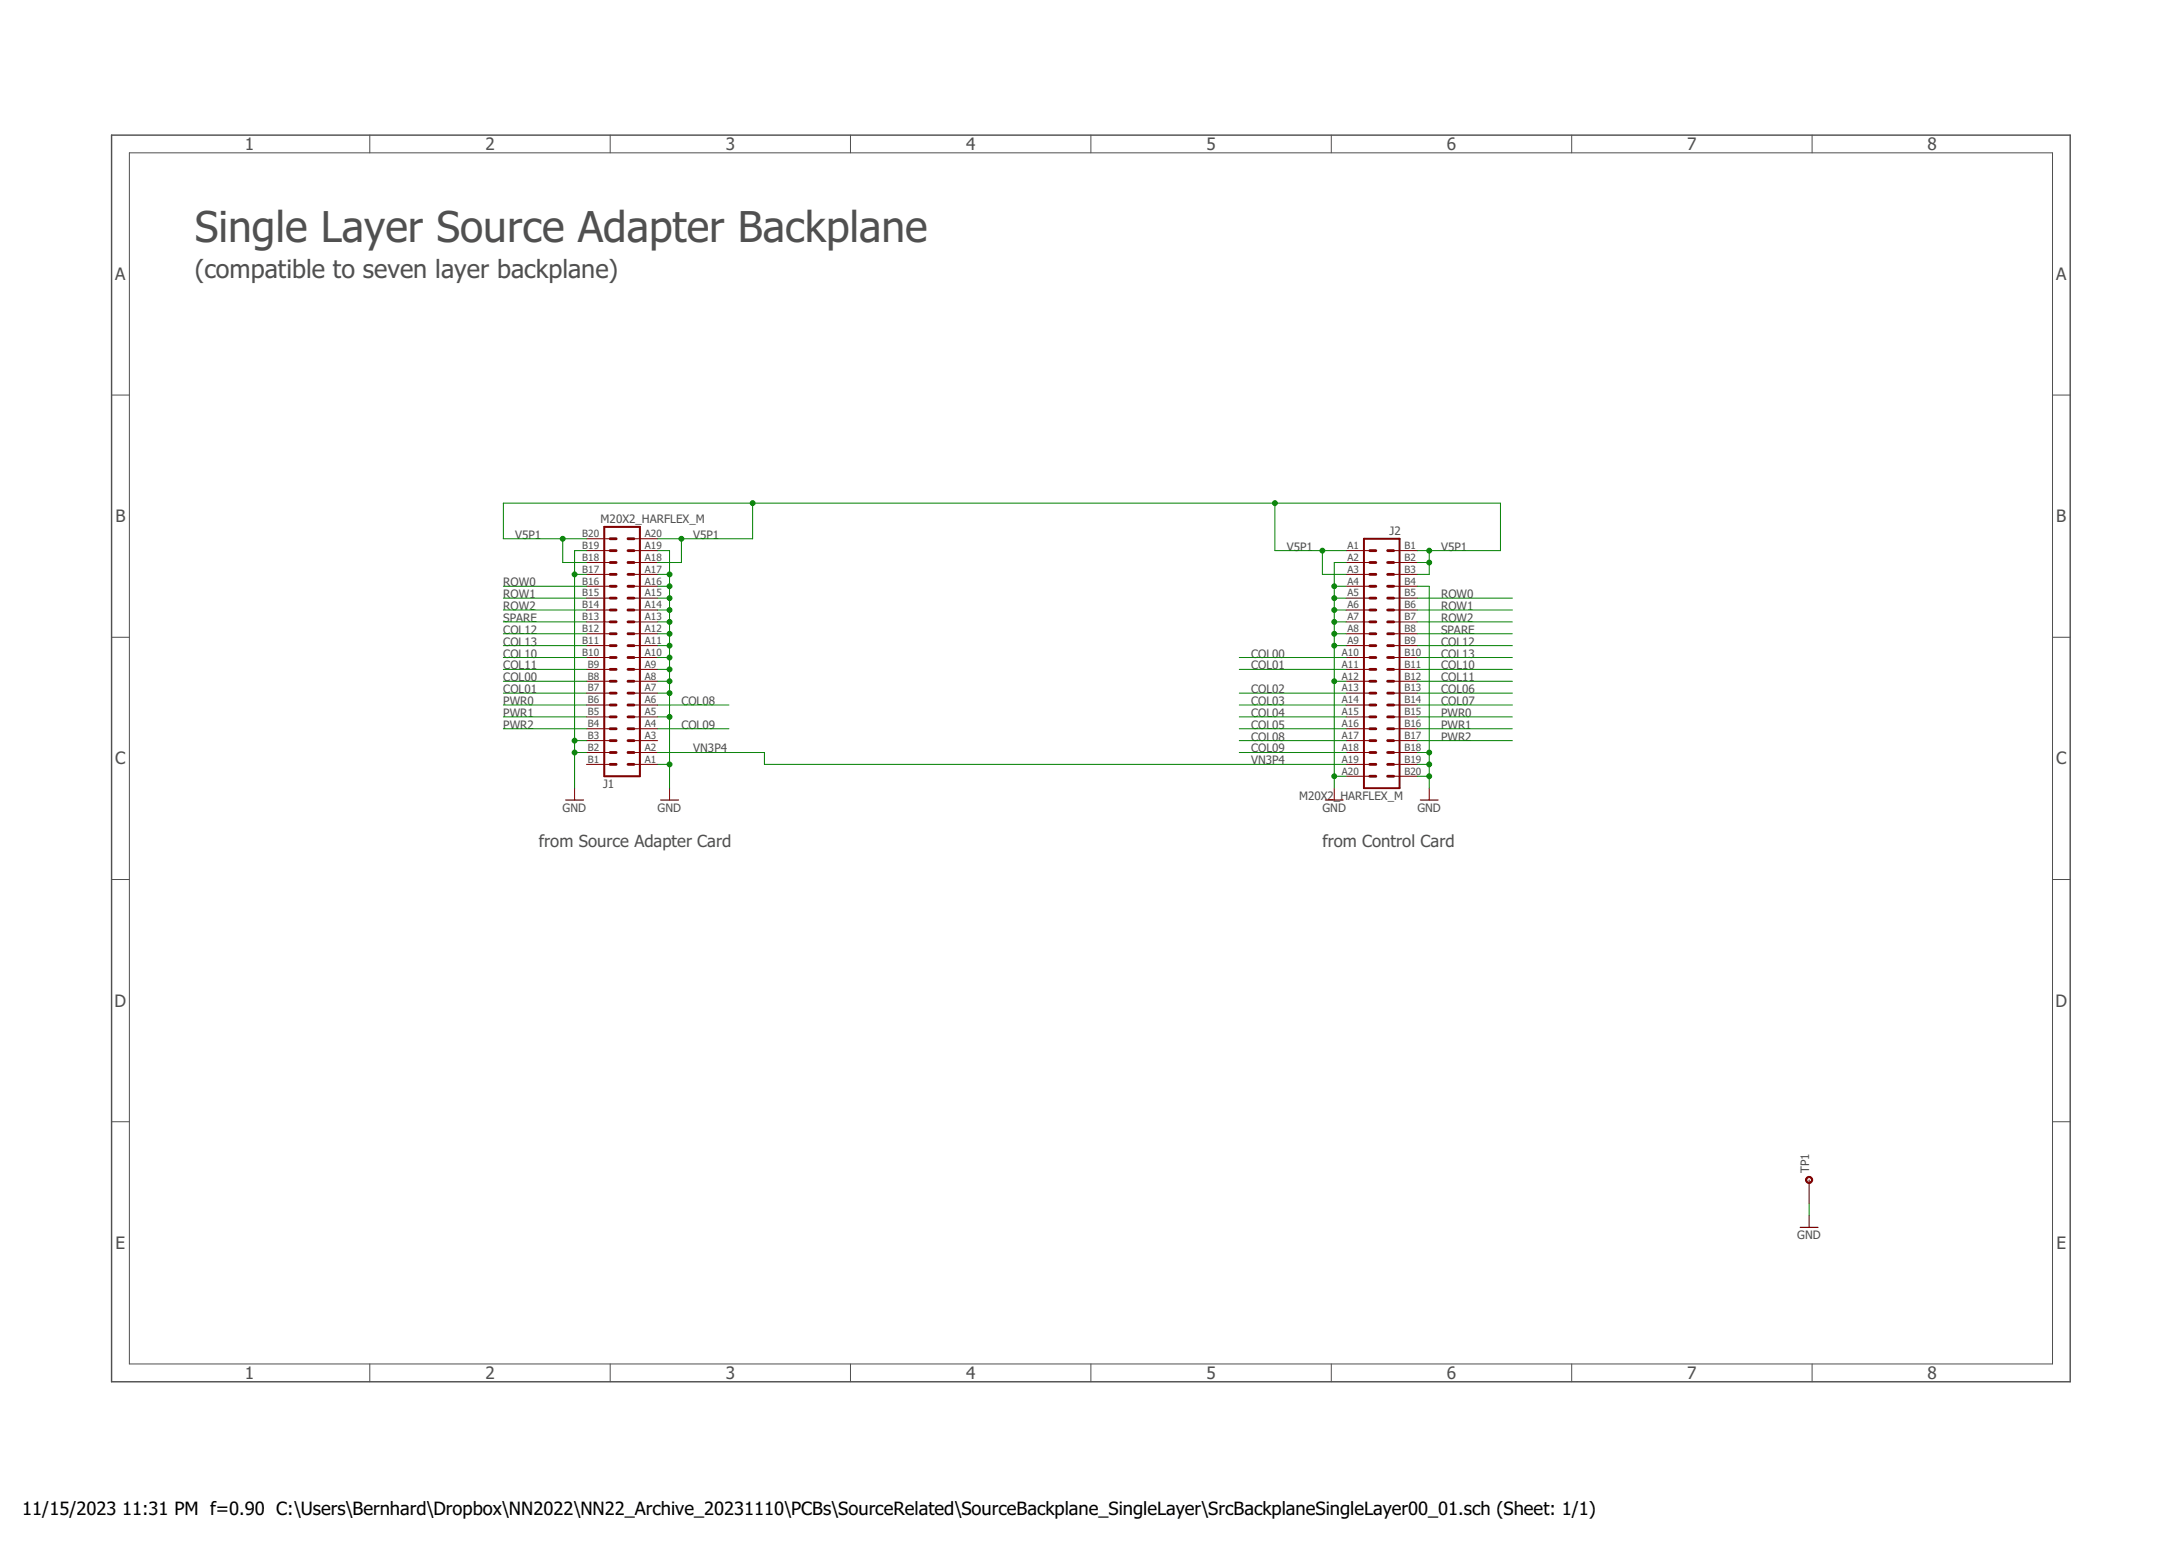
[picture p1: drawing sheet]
<?xml version="1.0" encoding="utf-8"?>
<!DOCTYPE eagle SYSTEM "eagle.dtd">
<eagle version="7.7.0">
<drawing>
<settings>
<setting alwaysvectorfont="no"/>
<setting verticaltext="up"/>
</settings>
<grid distance="0.1" unitdist="inch" unit="inch" style="lines" multiple="1" display="no" altdistance="0.01" altunitdist="inch" altunit="inch"/>
<schematic xreflabel="%F%N/%S.%C%R" xrefpart="/%S.%C%R">
<libraries>
<library name="MyLib">
<symbols>
<symbol name="GND">
<wire x1="-1.905" y1="0" x2="1.905" y2="0" width="0.254" layer="94"/>
<text x="-2.54" y="-2.54" size="1.778" layer="96">&gt;VALUE</text>
<pin name="GND" x="0" y="2.54" visible="off" length="short" direction="sup" rot="R270"/>
</symbol>
<symbol name="M20X2">
<wire x1="-1.27" y1="-5.08" x2="-2.54" y2="-5.08" width="0.6096" layer="94"/>
<wire x1="-1.27" y1="-2.54" x2="-2.54" y2="-2.54" width="0.6096" layer="94"/>
<wire x1="-1.27" y1="0" x2="-2.54" y2="0" width="0.6096" layer="94"/>
<wire x1="-3.81" y1="2.54" x2="-3.81" y2="-50.8" width="0.4064" layer="94"/>
<wire x1="-1.27" y1="-7.62" x2="-2.54" y2="-7.62" width="0.6096" layer="94"/>
<wire x1="3.81" y1="-50.8" x2="3.81" y2="2.54" width="0.4064" layer="94"/>
<wire x1="-3.81" y1="2.54" x2="3.81" y2="2.54" width="0.4064" layer="94"/>
<wire x1="1.27" y1="-7.62" x2="2.54" y2="-7.62" width="0.6096" layer="94"/>
<wire x1="1.27" y1="-5.08" x2="2.54" y2="-5.08" width="0.6096" layer="94"/>
<wire x1="1.27" y1="-2.54" x2="2.54" y2="-2.54" width="0.6096" layer="94"/>
<wire x1="1.27" y1="0" x2="2.54" y2="0" width="0.6096" layer="94"/>
<text x="-4.572" y="-53.34" size="1.778" layer="96">&gt;VALUE</text>
<text x="-4.064" y="3.302" size="1.778" layer="95">&gt;NAME</text>
<pin name="1" x="-7.62" y="0" visible="pad" length="middle" direction="pas" swaplevel="1"/>
<pin name="2" x="7.62" y="0" visible="pad" length="middle" direction="pas" swaplevel="1" rot="R180"/>
<pin name="3" x="-7.62" y="-2.54" visible="pad" length="middle" direction="pas" swaplevel="1"/>
<pin name="4" x="7.62" y="-2.54" visible="pad" length="middle" direction="pas" swaplevel="1" rot="R180"/>
<pin name="5" x="-7.62" y="-5.08" visible="pad" length="middle" direction="pas" swaplevel="1"/>
<pin name="6" x="7.62" y="-5.08" visible="pad" length="middle" direction="pas" swaplevel="1" rot="R180"/>
<pin name="7" x="-7.62" y="-7.62" visible="pad" length="middle" direction="pas" swaplevel="1"/>
<pin name="8" x="7.62" y="-7.62" visible="pad" length="middle" direction="pas" swaplevel="1" rot="R180"/>
<pin name="9" x="-7.62" y="-10.16" visible="pad" length="middle" direction="pas" swaplevel="1"/>
<wire x1="-1.27" y1="-10.16" x2="-2.54" y2="-10.16" width="0.6096" layer="94"/>
<wire x1="1.27" y1="-10.16" x2="2.54" y2="-10.16" width="0.6096" layer="94"/>
<pin name="10" x="7.62" y="-10.16" visible="pad" length="middle" direction="pas" swaplevel="1" rot="R180"/>
<pin name="11" x="-7.62" y="-12.7" visible="pad" length="middle" direction="pas" swaplevel="1"/>
<pin name="12" x="7.62" y="-12.7" visible="pad" length="middle" direction="pas" swaplevel="1" rot="R180"/>
<pin name="13" x="-7.62" y="-15.24" visible="pad" length="middle" direction="pas" swaplevel="1"/>
<pin name="14" x="7.62" y="-15.24" visible="pad" length="middle" direction="pas" swaplevel="1" rot="R180"/>
<wire x1="-1.27" y1="-12.7" x2="-2.54" y2="-12.7" width="0.6096" layer="94"/>
<wire x1="-1.27" y1="-15.24" x2="-2.54" y2="-15.24" width="0.6096" layer="94"/>
<wire x1="1.27" y1="-12.7" x2="2.54" y2="-12.7" width="0.6096" layer="94"/>
<wire x1="1.27" y1="-15.24" x2="2.54" y2="-15.24" width="0.6096" layer="94"/>
<pin name="15" x="-7.62" y="-17.78" visible="pad" length="middle" direction="pas" swaplevel="1"/>
<wire x1="-1.27" y1="-17.78" x2="-2.54" y2="-17.78" width="0.6096" layer="94"/>
<wire x1="1.27" y1="-17.78" x2="2.54" y2="-17.78" width="0.6096" layer="94"/>
<pin name="16" x="7.62" y="-17.78" visible="pad" length="middle" direction="pas" swaplevel="1" rot="R180"/>
<pin name="17" x="-7.62" y="-20.32" visible="pad" length="middle" direction="pas" swaplevel="1"/>
<pin name="19" x="-7.62" y="-22.86" visible="pad" length="middle" direction="pas" swaplevel="1"/>
<pin name="18" x="7.62" y="-20.32" visible="pad" length="middle" direction="pas" swaplevel="1" rot="R180"/>
<pin name="20" x="7.62" y="-22.86" visible="pad" length="middle" direction="pas" swaplevel="1" rot="R180"/>
<wire x1="-1.27" y1="-20.32" x2="-2.54" y2="-20.32" width="0.6096" layer="94"/>
<wire x1="-1.27" y1="-22.86" x2="-2.54" y2="-22.86" width="0.6096" layer="94"/>
<wire x1="1.27" y1="-20.32" x2="2.54" y2="-20.32" width="0.6096" layer="94"/>
<wire x1="1.27" y1="-22.86" x2="2.54" y2="-22.86" width="0.6096" layer="94"/>
<wire x1="-1.27" y1="-30.48" x2="-2.54" y2="-30.48" width="0.6096" layer="94"/>
<wire x1="-1.27" y1="-27.94" x2="-2.54" y2="-27.94" width="0.6096" layer="94"/>
<wire x1="-1.27" y1="-25.4" x2="-2.54" y2="-25.4" width="0.6096" layer="94"/>
<wire x1="-1.27" y1="-33.02" x2="-2.54" y2="-33.02" width="0.6096" layer="94"/>
<wire x1="1.27" y1="-33.02" x2="2.54" y2="-33.02" width="0.6096" layer="94"/>
<wire x1="1.27" y1="-30.48" x2="2.54" y2="-30.48" width="0.6096" layer="94"/>
<wire x1="1.27" y1="-27.94" x2="2.54" y2="-27.94" width="0.6096" layer="94"/>
<wire x1="1.27" y1="-25.4" x2="2.54" y2="-25.4" width="0.6096" layer="94"/>
<pin name="21" x="-7.62" y="-25.4" visible="pad" length="middle" direction="pas" swaplevel="1"/>
<pin name="22" x="7.62" y="-25.4" visible="pad" length="middle" direction="pas" swaplevel="1" rot="R180"/>
<pin name="23" x="-7.62" y="-27.94" visible="pad" length="middle" direction="pas" swaplevel="1"/>
<pin name="24" x="7.62" y="-27.94" visible="pad" length="middle" direction="pas" swaplevel="1" rot="R180"/>
<pin name="25" x="-7.62" y="-30.48" visible="pad" length="middle" direction="pas" swaplevel="1"/>
<pin name="26" x="7.62" y="-30.48" visible="pad" length="middle" direction="pas" swaplevel="1" rot="R180"/>
<pin name="27" x="-7.62" y="-33.02" visible="pad" length="middle" direction="pas" swaplevel="1"/>
<pin name="28" x="7.62" y="-33.02" visible="pad" length="middle" direction="pas" swaplevel="1" rot="R180"/>
<pin name="29" x="-7.62" y="-35.56" visible="pad" length="middle" direction="pas" swaplevel="1"/>
<wire x1="-1.27" y1="-35.56" x2="-2.54" y2="-35.56" width="0.6096" layer="94"/>
<wire x1="1.27" y1="-35.56" x2="2.54" y2="-35.56" width="0.6096" layer="94"/>
<pin name="30" x="7.62" y="-35.56" visible="pad" length="middle" direction="pas" swaplevel="1" rot="R180"/>
<pin name="31" x="-7.62" y="-38.1" visible="pad" length="middle" direction="pas" swaplevel="1"/>
<pin name="32" x="7.62" y="-38.1" visible="pad" length="middle" direction="pas" swaplevel="1" rot="R180"/>
<pin name="33" x="-7.62" y="-40.64" visible="pad" length="middle" direction="pas" swaplevel="1"/>
<pin name="34" x="7.62" y="-40.64" visible="pad" length="middle" direction="pas" swaplevel="1" rot="R180"/>
<wire x1="-1.27" y1="-38.1" x2="-2.54" y2="-38.1" width="0.6096" layer="94"/>
<wire x1="-1.27" y1="-40.64" x2="-2.54" y2="-40.64" width="0.6096" layer="94"/>
<wire x1="1.27" y1="-38.1" x2="2.54" y2="-38.1" width="0.6096" layer="94"/>
<wire x1="1.27" y1="-40.64" x2="2.54" y2="-40.64" width="0.6096" layer="94"/>
<pin name="35" x="-7.62" y="-43.18" visible="pad" length="middle" direction="pas" swaplevel="1"/>
<wire x1="-1.27" y1="-43.18" x2="-2.54" y2="-43.18" width="0.6096" layer="94"/>
<wire x1="1.27" y1="-43.18" x2="2.54" y2="-43.18" width="0.6096" layer="94"/>
<pin name="36" x="7.62" y="-43.18" visible="pad" length="middle" direction="pas" swaplevel="1" rot="R180"/>
<pin name="37" x="-7.62" y="-45.72" visible="pad" length="middle" direction="pas" swaplevel="1"/>
<pin name="39" x="-7.62" y="-48.26" visible="pad" length="middle" direction="pas" swaplevel="1"/>
<pin name="38" x="7.62" y="-45.72" visible="pad" length="middle" direction="pas" swaplevel="1" rot="R180"/>
<pin name="40" x="7.62" y="-48.26" visible="pad" length="middle" direction="pas" swaplevel="1" rot="R180"/>
<wire x1="-1.27" y1="-45.72" x2="-2.54" y2="-45.72" width="0.6096" layer="94"/>
<wire x1="-1.27" y1="-48.26" x2="-2.54" y2="-48.26" width="0.6096" layer="94"/>
<wire x1="1.27" y1="-45.72" x2="2.54" y2="-45.72" width="0.6096" layer="94"/>
<wire x1="1.27" y1="-48.26" x2="2.54" y2="-48.26" width="0.6096" layer="94"/>
<wire x1="3.81" y1="-50.8" x2="-3.81" y2="-50.8" width="0.4064" layer="94"/>
</symbol>
<symbol name="TESTPOINT">
<circle x="0" y="0" radius="0.635" width="0.254" layer="94"/>
<text x="1.524" y="0" size="1.778" layer="95">&gt;NAME</text>
<pin name="P$1" x="-5.08" y="0" visible="off" length="middle"/>
</symbol>
</symbols>
<devicesets>
<deviceset name="GND" prefix="GND">
<gates>
<gate name="1" symbol="GND" x="0" y="0"/>
</gates>
<devices>
<device name="">
<technologies>
<technology name=""/>
</technologies>
</device>
</devices>
</deviceset>
<deviceset name="M20X2" prefix="J">
<gates>
<gate name="G$1" symbol="M20X2" x="0" y="0"/>
</gates>
<devices>
<device name="" package="M20X2-SHROUDED">
<connects>
<connect gate="G$1" pin="1" pad="1"/>
<connect gate="G$1" pin="10" pad="10"/>
<connect gate="G$1" pin="11" pad="11"/>
<connect gate="G$1" pin="12" pad="12"/>
<connect gate="G$1" pin="13" pad="13"/>
<connect gate="G$1" pin="14" pad="14"/>
<connect gate="G$1" pin="15" pad="15"/>
<connect gate="G$1" pin="16" pad="16"/>
<connect gate="G$1" pin="17" pad="17"/>
<connect gate="G$1" pin="18" pad="18"/>
<connect gate="G$1" pin="19" pad="19"/>
<connect gate="G$1" pin="2" pad="2"/>
<connect gate="G$1" pin="20" pad="20"/>
<connect gate="G$1" pin="21" pad="21"/>
<connect gate="G$1" pin="22" pad="22"/>
<connect gate="G$1" pin="23" pad="23"/>
<connect gate="G$1" pin="24" pad="24"/>
<connect gate="G$1" pin="25" pad="25"/>
<connect gate="G$1" pin="26" pad="26"/>
<connect gate="G$1" pin="27" pad="27"/>
<connect gate="G$1" pin="28" pad="28"/>
<connect gate="G$1" pin="29" pad="29"/>
<connect gate="G$1" pin="3" pad="3"/>
<connect gate="G$1" pin="30" pad="30"/>
<connect gate="G$1" pin="31" pad="31"/>
<connect gate="G$1" pin="32" pad="32"/>
<connect gate="G$1" pin="33" pad="33"/>
<connect gate="G$1" pin="34" pad="34"/>
<connect gate="G$1" pin="35" pad="35"/>
<connect gate="G$1" pin="36" pad="36"/>
<connect gate="G$1" pin="37" pad="37"/>
<connect gate="G$1" pin="38" pad="38"/>
<connect gate="G$1" pin="39" pad="39"/>
<connect gate="G$1" pin="4" pad="4"/>
<connect gate="G$1" pin="40" pad="40"/>
<connect gate="G$1" pin="5" pad="5"/>
<connect gate="G$1" pin="6" pad="6"/>
<connect gate="G$1" pin="7" pad="7"/>
<connect gate="G$1" pin="8" pad="8"/>
<connect gate="G$1" pin="9" pad="9"/>
</connects>
<technologies>
<technology name=""/>
</technologies>
</device>
<device name="_HARFLEX_M" package="M20X2_HARFLEX_M">
<connects>
<connect gate="G$1" pin="1" pad="B1"/>
<connect gate="G$1" pin="10" pad="A5"/>
<connect gate="G$1" pin="11" pad="B6"/>
<connect gate="G$1" pin="12" pad="A6"/>
<connect gate="G$1" pin="13" pad="B7"/>
<connect gate="G$1" pin="14" pad="A7"/>
<connect gate="G$1" pin="15" pad="B8"/>
<connect gate="G$1" pin="16" pad="A8"/>
<connect gate="G$1" pin="17" pad="B9"/>
<connect gate="G$1" pin="18" pad="A9"/>
<connect gate="G$1" pin="19" pad="B10"/>
<connect gate="G$1" pin="2" pad="A1"/>
<connect gate="G$1" pin="20" pad="A10"/>
<connect gate="G$1" pin="21" pad="B11"/>
<connect gate="G$1" pin="22" pad="A11"/>
<connect gate="G$1" pin="23" pad="B12"/>
<connect gate="G$1" pin="24" pad="A12"/>
<connect gate="G$1" pin="25" pad="B13"/>
<connect gate="G$1" pin="26" pad="A13"/>
<connect gate="G$1" pin="27" pad="B14"/>
<connect gate="G$1" pin="28" pad="A14"/>
<connect gate="G$1" pin="29" pad="B15"/>
<connect gate="G$1" pin="3" pad="B2"/>
<connect gate="G$1" pin="30" pad="A15"/>
<connect gate="G$1" pin="31" pad="B16"/>
<connect gate="G$1" pin="32" pad="A16"/>
<connect gate="G$1" pin="33" pad="B17"/>
<connect gate="G$1" pin="34" pad="A17"/>
<connect gate="G$1" pin="35" pad="B18"/>
<connect gate="G$1" pin="36" pad="A18"/>
<connect gate="G$1" pin="37" pad="B19"/>
<connect gate="G$1" pin="38" pad="A19"/>
<connect gate="G$1" pin="39" pad="B20"/>
<connect gate="G$1" pin="4" pad="A2"/>
<connect gate="G$1" pin="40" pad="A20"/>
<connect gate="G$1" pin="5" pad="B3"/>
<connect gate="G$1" pin="6" pad="A3"/>
<connect gate="G$1" pin="7" pad="B4"/>
<connect gate="G$1" pin="8" pad="A4"/>
<connect gate="G$1" pin="9" pad="B5"/>
</connects>
<technologies>
<technology name=""/>
</technologies>
</device>
<device name="_0.050_SMD" package="M20X2_0.050_SMD">
<connects>
<connect gate="G$1" pin="1" pad="1"/>
<connect gate="G$1" pin="10" pad="10"/>
<connect gate="G$1" pin="11" pad="11"/>
<connect gate="G$1" pin="12" pad="12"/>
<connect gate="G$1" pin="13" pad="13"/>
<connect gate="G$1" pin="14" pad="14"/>
<connect gate="G$1" pin="15" pad="15"/>
<connect gate="G$1" pin="16" pad="16"/>
<connect gate="G$1" pin="17" pad="17"/>
<connect gate="G$1" pin="18" pad="18"/>
<connect gate="G$1" pin="19" pad="19"/>
<connect gate="G$1" pin="2" pad="2"/>
<connect gate="G$1" pin="20" pad="20"/>
<connect gate="G$1" pin="21" pad="21"/>
<connect gate="G$1" pin="22" pad="22"/>
<connect gate="G$1" pin="23" pad="23"/>
<connect gate="G$1" pin="24" pad="24"/>
<connect gate="G$1" pin="25" pad="25"/>
<connect gate="G$1" pin="26" pad="26"/>
<connect gate="G$1" pin="27" pad="27"/>
<connect gate="G$1" pin="28" pad="28"/>
<connect gate="G$1" pin="29" pad="29"/>
<connect gate="G$1" pin="3" pad="3"/>
<connect gate="G$1" pin="30" pad="30"/>
<connect gate="G$1" pin="31" pad="31"/>
<connect gate="G$1" pin="32" pad="32"/>
<connect gate="G$1" pin="33" pad="33"/>
<connect gate="G$1" pin="34" pad="34"/>
<connect gate="G$1" pin="35" pad="35"/>
<connect gate="G$1" pin="36" pad="36"/>
<connect gate="G$1" pin="37" pad="37"/>
<connect gate="G$1" pin="38" pad="38"/>
<connect gate="G$1" pin="39" pad="39"/>
<connect gate="G$1" pin="4" pad="4"/>
<connect gate="G$1" pin="40" pad="40"/>
<connect gate="G$1" pin="5" pad="5"/>
<connect gate="G$1" pin="6" pad="6"/>
<connect gate="G$1" pin="7" pad="7"/>
<connect gate="G$1" pin="8" pad="8"/>
<connect gate="G$1" pin="9" pad="9"/>
</connects>
<technologies>
<technology name=""/>
</technologies>
</device>
</devices>
</deviceset>
<deviceset name="TESTPOINT" prefix="TP">
<gates>
<gate name="G$1" symbol="TESTPOINT" x="0" y="0"/>
</gates>
<devices>
<device name="1X01" package="1X01">
<connects>
<connect gate="G$1" pin="P$1" pad="1"/>
</connects>
<technologies>
<technology name=""/>
</technologies>
</device>
<device name="PAD" package="TESTPAD">
<connects>
<connect gate="G$1" pin="P$1" pad="P$1"/>
</connects>
<technologies>
<technology name=""/>
</technologies>
</device>
<device name="TUR" package="TURRET">
<connects>
<connect gate="G$1" pin="P$1" pad="P$1"/>
</connects>
<technologies>
<technology name=""/>
</technologies>
</device>
<device name="PADSMALL" package="TESTPAD_SMALL">
<connects>
<connect gate="G$1" pin="P$1" pad="P$1"/>
</connects>
<technologies>
<technology name=""/>
</technologies>
</device>
<device name="_PADLONG" package="TESTPAD_LONG">
<connects>
<connect gate="G$1" pin="P$1" pad="P$1"/>
</connects>
<technologies>
<technology name=""/>
</technologies>
</device>
<device name="_PADMEDIUM" package="TESTPAD_MEDIUM">
<connects>
<connect gate="G$1" pin="P$1" pad="P$1"/>
</connects>
<technologies>
<technology name=""/>
</technologies>
</device>
<device name="_QC" package="QUICK_6.35">
<connects>
<connect gate="G$1" pin="P$1" pad="P$1 P$2"/>
</connects>
<technologies>
<technology name=""/>
</technologies>
</device>
<device name="_SCKT" package="SOCKET_MILLMAX">
<connects>
<connect gate="G$1" pin="P$1" pad="P$1"/>
</connects>
<technologies>
<technology name=""/>
</technologies>
</device>
<device name="_ROUND" package="TESTPAD_ROUND">
<connects>
<connect gate="G$1" pin="P$1" pad="P$1"/>
</connects>
<technologies>
<technology name=""/>
</technologies>
</device>
</devices>
</deviceset>
</devicesets>
</library>
</libraries>
<attributes>
</attributes>
<variantdefs>
</variantdefs>
<classes>
<class number="0" name="default" width="0" drill="0">
</class>
</classes>
<parts>
<part name="TP1" library="MyLib" deviceset="TESTPOINT" device="_ROUND" value="TESTPOINT_ROUND"/>
<part name="GND9" library="MyLib" deviceset="GND" device=""/>
<part name="GND7" library="MyLib" deviceset="GND" device=""/>
<part name="GND8" library="MyLib" deviceset="GND" device=""/>
<part name="J2" library="MyLib" deviceset="M20X2" device="_HARFLEX_M"/>
<part name="GND1" library="MyLib" deviceset="GND" device=""/>
<part name="GND2" library="MyLib" deviceset="GND" device=""/>
<part name="J1" library="MyLib" deviceset="M20X2" device="_HARFLEX_M"/>
</parts>
<sheets>
<sheet>
<plain>
<frame x1="0" y1="0" x2="419.1" y2="266.7" columns="8" rows="5" layer="97"/>
<text x="17.78" y="243.84" size="6.4516" layer="97">Single Layer Source Adapter Backplane</text>
<text x="91.44" y="114.3" size="2.54" layer="97">from Source Adapter Card</text>
<text x="259.08" y="114.3" size="2.54" layer="97">from Control Card</text>
<text x="17.78" y="236.22" size="3.81" layer="97">(compatible to seven layer backplane)</text>
</plain>
<instances>
<instance part="TP1" gate="G$1" x="363.22" y="43.18" rot="R90"/>
<instance part="GND9" gate="1" x="363.22" y="33.02"/>
<instance part="GND7" gate="1" x="261.62" y="124.46"/>
<instance part="GND8" gate="1" x="281.94" y="124.46"/>
<instance part="J2" gate="G$1" x="271.78" y="177.8" rot="MR0"/>
<instance part="GND1" gate="1" x="99.06" y="124.46"/>
<instance part="GND2" gate="1" x="119.38" y="124.46"/>
<instance part="J1" gate="G$1" x="109.22" y="132.08" rot="MR180"/>
</instances>
<busses>
</busses>
<nets>
<net name="GND" class="0">
<segment>
<pinref part="TP1" gate="G$1" pin="P$1"/>
<pinref part="GND9" gate="1" pin="GND"/>
<wire x1="363.22" y1="38.1" x2="363.22" y2="35.56" width="0.1524" layer="91"/>
</segment>
<segment>
<pinref part="GND7" gate="1" pin="GND"/>
<wire x1="261.62" y1="129.54" x2="261.62" y2="127" width="0.1524" layer="91"/>
<wire x1="264.16" y1="129.54" x2="261.62" y2="129.54" width="0.1524" layer="91"/>
<junction x="261.62" y="129.54"/>
<wire x1="264.16" y1="175.26" x2="261.62" y2="175.26" width="0.1524" layer="91"/>
<wire x1="261.62" y1="175.26" x2="261.62" y2="170.18" width="0.1524" layer="91"/>
<wire x1="261.62" y1="170.18" x2="261.62" y2="167.64" width="0.1524" layer="91"/>
<wire x1="261.62" y1="167.64" x2="261.62" y2="165.1" width="0.1524" layer="91"/>
<wire x1="261.62" y1="165.1" x2="261.62" y2="162.56" width="0.1524" layer="91"/>
<wire x1="261.62" y1="162.56" x2="261.62" y2="160.02" width="0.1524" layer="91"/>
<wire x1="261.62" y1="160.02" x2="261.62" y2="157.48" width="0.1524" layer="91"/>
<wire x1="261.62" y1="157.48" x2="261.62" y2="149.86" width="0.1524" layer="91"/>
<wire x1="261.62" y1="149.86" x2="261.62" y2="129.54" width="0.1524" layer="91"/>
<wire x1="264.16" y1="149.86" x2="261.62" y2="149.86" width="0.1524" layer="91"/>
<junction x="261.62" y="149.86"/>
<wire x1="264.16" y1="170.18" x2="261.62" y2="170.18" width="0.1524" layer="91"/>
<junction x="261.62" y="170.18"/>
<wire x1="264.16" y1="167.64" x2="261.62" y2="167.64" width="0.1524" layer="91"/>
<junction x="261.62" y="167.64"/>
<wire x1="264.16" y1="165.1" x2="261.62" y2="165.1" width="0.1524" layer="91"/>
<junction x="261.62" y="165.1"/>
<wire x1="264.16" y1="162.56" x2="261.62" y2="162.56" width="0.1524" layer="91"/>
<junction x="261.62" y="162.56"/>
<wire x1="264.16" y1="160.02" x2="261.62" y2="160.02" width="0.1524" layer="91"/>
<junction x="261.62" y="160.02"/>
<wire x1="264.16" y1="157.48" x2="261.62" y2="157.48" width="0.1524" layer="91"/>
<junction x="261.62" y="157.48"/>
<pinref part="J2" gate="G$1" pin="4"/>
<pinref part="J2" gate="G$1" pin="8"/>
<pinref part="J2" gate="G$1" pin="10"/>
<pinref part="J2" gate="G$1" pin="12"/>
<pinref part="J2" gate="G$1" pin="14"/>
<pinref part="J2" gate="G$1" pin="16"/>
<pinref part="J2" gate="G$1" pin="18"/>
<pinref part="J2" gate="G$1" pin="24"/>
<pinref part="J2" gate="G$1" pin="40"/>
</segment>
<segment>
<pinref part="GND8" gate="1" pin="GND"/>
<wire x1="279.4" y1="134.62" x2="281.94" y2="134.62" width="0.1524" layer="91"/>
<wire x1="281.94" y1="134.62" x2="281.94" y2="132.08" width="0.1524" layer="91"/>
<wire x1="281.94" y1="132.08" x2="281.94" y2="129.54" width="0.1524" layer="91"/>
<wire x1="281.94" y1="129.54" x2="281.94" y2="127" width="0.1524" layer="91"/>
<wire x1="279.4" y1="132.08" x2="281.94" y2="132.08" width="0.1524" layer="91"/>
<junction x="281.94" y="132.08"/>
<wire x1="279.4" y1="129.54" x2="281.94" y2="129.54" width="0.1524" layer="91"/>
<junction x="281.94" y="129.54"/>
<wire x1="279.4" y1="170.18" x2="281.94" y2="170.18" width="0.1524" layer="91"/>
<wire x1="281.94" y1="170.18" x2="281.94" y2="134.62" width="0.1524" layer="91"/>
<junction x="281.94" y="134.62"/>
<pinref part="J2" gate="G$1" pin="7"/>
<pinref part="J2" gate="G$1" pin="35"/>
<pinref part="J2" gate="G$1" pin="37"/>
<pinref part="J2" gate="G$1" pin="39"/>
</segment>
<segment>
<pinref part="GND1" gate="1" pin="GND"/>
<wire x1="99.06" y1="172.72" x2="99.06" y2="137.16" width="0.1524" layer="91"/>
<wire x1="99.06" y1="137.16" x2="99.06" y2="134.62" width="0.1524" layer="91"/>
<wire x1="99.06" y1="134.62" x2="99.06" y2="127" width="0.1524" layer="91"/>
<wire x1="101.6" y1="134.62" x2="99.06" y2="134.62" width="0.1524" layer="91"/>
<junction x="99.06" y="134.62"/>
<wire x1="101.6" y1="137.16" x2="99.06" y2="137.16" width="0.1524" layer="91"/>
<junction x="99.06" y="137.16"/>
<wire x1="101.6" y1="172.72" x2="99.06" y2="172.72" width="0.1524" layer="91"/>
<wire x1="101.6" y1="177.8" x2="99.06" y2="177.8" width="0.1524" layer="91"/>
<wire x1="99.06" y1="177.8" x2="99.06" y2="172.72" width="0.1524" layer="91"/>
<junction x="99.06" y="172.72"/>
<pinref part="J1" gate="G$1" pin="3"/>
<pinref part="J1" gate="G$1" pin="5"/>
<pinref part="J1" gate="G$1" pin="33"/>
<pinref part="J1" gate="G$1" pin="37"/>
</segment>
<segment>
<pinref part="GND2" gate="1" pin="GND"/>
<wire x1="119.38" y1="172.72" x2="119.38" y2="170.18" width="0.1524" layer="91"/>
<wire x1="119.38" y1="170.18" x2="119.38" y2="167.64" width="0.1524" layer="91"/>
<wire x1="119.38" y1="167.64" x2="119.38" y2="165.1" width="0.1524" layer="91"/>
<wire x1="119.38" y1="165.1" x2="119.38" y2="162.56" width="0.1524" layer="91"/>
<wire x1="119.38" y1="162.56" x2="119.38" y2="160.02" width="0.1524" layer="91"/>
<wire x1="119.38" y1="160.02" x2="119.38" y2="157.48" width="0.1524" layer="91"/>
<wire x1="119.38" y1="157.48" x2="119.38" y2="154.94" width="0.1524" layer="91"/>
<wire x1="119.38" y1="154.94" x2="119.38" y2="152.4" width="0.1524" layer="91"/>
<wire x1="119.38" y1="152.4" x2="119.38" y2="149.86" width="0.1524" layer="91"/>
<wire x1="119.38" y1="149.86" x2="119.38" y2="147.32" width="0.1524" layer="91"/>
<wire x1="119.38" y1="147.32" x2="119.38" y2="142.24" width="0.1524" layer="91"/>
<wire x1="119.38" y1="142.24" x2="119.38" y2="132.08" width="0.1524" layer="91"/>
<wire x1="119.38" y1="132.08" x2="119.38" y2="127" width="0.1524" layer="91"/>
<wire x1="116.84" y1="167.64" x2="119.38" y2="167.64" width="0.1524" layer="91"/>
<junction x="119.38" y="167.64"/>
<wire x1="116.84" y1="165.1" x2="119.38" y2="165.1" width="0.1524" layer="91"/>
<junction x="119.38" y="165.1"/>
<wire x1="116.84" y1="154.94" x2="119.38" y2="154.94" width="0.1524" layer="91"/>
<junction x="119.38" y="154.94"/>
<wire x1="116.84" y1="149.86" x2="119.38" y2="149.86" width="0.1524" layer="91"/>
<junction x="119.38" y="149.86"/>
<wire x1="116.84" y1="142.24" x2="119.38" y2="142.24" width="0.1524" layer="91"/>
<junction x="119.38" y="142.24"/>
<wire x1="116.84" y1="132.08" x2="119.38" y2="132.08" width="0.1524" layer="91"/>
<junction x="119.38" y="132.08"/>
<wire x1="116.84" y1="172.72" x2="119.38" y2="172.72" width="0.1524" layer="91"/>
<junction x="119.38" y="172.72"/>
<wire x1="116.84" y1="170.18" x2="119.38" y2="170.18" width="0.1524" layer="91"/>
<junction x="119.38" y="170.18"/>
<wire x1="116.84" y1="147.32" x2="119.38" y2="147.32" width="0.1524" layer="91"/>
<junction x="119.38" y="147.32"/>
<wire x1="116.84" y1="157.48" x2="119.38" y2="157.48" width="0.1524" layer="91"/>
<junction x="119.38" y="157.48"/>
<wire x1="116.84" y1="160.02" x2="119.38" y2="160.02" width="0.1524" layer="91"/>
<junction x="119.38" y="160.02"/>
<wire x1="116.84" y1="162.56" x2="119.38" y2="162.56" width="0.1524" layer="91"/>
<junction x="119.38" y="162.56"/>
<wire x1="116.84" y1="177.8" x2="119.38" y2="177.8" width="0.1524" layer="91"/>
<wire x1="119.38" y1="177.8" x2="119.38" y2="172.72" width="0.1524" layer="91"/>
<wire x1="116.84" y1="152.4" x2="119.38" y2="152.4" width="0.1524" layer="91"/>
<junction x="119.38" y="152.4"/>
<pinref part="J1" gate="G$1" pin="2"/>
<pinref part="J1" gate="G$1" pin="10"/>
<pinref part="J1" gate="G$1" pin="14"/>
<pinref part="J1" gate="G$1" pin="16"/>
<pinref part="J1" gate="G$1" pin="18"/>
<pinref part="J1" gate="G$1" pin="20"/>
<pinref part="J1" gate="G$1" pin="22"/>
<pinref part="J1" gate="G$1" pin="24"/>
<pinref part="J1" gate="G$1" pin="26"/>
<pinref part="J1" gate="G$1" pin="28"/>
<pinref part="J1" gate="G$1" pin="30"/>
<pinref part="J1" gate="G$1" pin="32"/>
<pinref part="J1" gate="G$1" pin="34"/>
<pinref part="J1" gate="G$1" pin="38"/>
</segment>
</net>
<net name="VN3P4" class="0">
<segment>
<wire x1="116.84" y1="134.62" x2="139.7" y2="134.62" width="0.1524" layer="91"/>
<label x="124.46" y="134.62" size="1.778" layer="95"/>
<pinref part="J1" gate="G$1" pin="4"/>
<wire x1="139.7" y1="134.62" x2="139.7" y2="132.08" width="0.1524" layer="91"/>
<label x="243.84" y="132.08" size="1.778" layer="95"/>
<pinref part="J2" gate="G$1" pin="38"/>
<wire x1="139.7" y1="132.08" x2="264.16" y2="132.08" width="0.1524" layer="91"/>
</segment>
</net>
<net name="V5P1" class="0">
<segment>
<label x="124.46" y="180.34" size="1.778" layer="95"/>
<wire x1="121.92" y1="180.34" x2="137.16" y2="180.34" width="0.1524" layer="91"/>
<junction x="121.92" y="180.34"/>
<wire x1="121.92" y1="180.34" x2="116.84" y2="180.34" width="0.1524" layer="91"/>
<wire x1="116.84" y1="175.26" x2="121.92" y2="175.26" width="0.1524" layer="91"/>
<wire x1="121.92" y1="175.26" x2="121.92" y2="180.34" width="0.1524" layer="91"/>
<pinref part="J1" gate="G$1" pin="36"/>
<pinref part="J1" gate="G$1" pin="40"/>
<wire x1="264.16" y1="177.8" x2="259.08" y2="177.8" width="0.1524" layer="91"/>
<wire x1="259.08" y1="177.8" x2="248.92" y2="177.8" width="0.1524" layer="91"/>
<wire x1="264.16" y1="172.72" x2="259.08" y2="172.72" width="0.1524" layer="91"/>
<wire x1="259.08" y1="172.72" x2="259.08" y2="177.8" width="0.1524" layer="91"/>
<junction x="259.08" y="177.8"/>
<label x="251.46" y="177.8" size="1.778" layer="95"/>
<pinref part="J2" gate="G$1" pin="2"/>
<pinref part="J2" gate="G$1" pin="6"/>
<wire x1="101.6" y1="180.34" x2="96.52" y2="180.34" width="0.1524" layer="91"/>
<label x="86.36" y="180.34" size="1.778" layer="95"/>
<wire x1="96.52" y1="180.34" x2="83.82" y2="180.34" width="0.1524" layer="91"/>
<junction x="96.52" y="180.34"/>
<wire x1="101.6" y1="175.26" x2="96.52" y2="175.26" width="0.1524" layer="91"/>
<wire x1="96.52" y1="175.26" x2="96.52" y2="180.34" width="0.1524" layer="91"/>
<pinref part="J1" gate="G$1" pin="35"/>
<pinref part="J1" gate="G$1" pin="39"/>
<wire x1="83.82" y1="180.34" x2="83.82" y2="187.96" width="0.1524" layer="91"/>
<wire x1="83.82" y1="187.96" x2="137.16" y2="187.96" width="0.1524" layer="91"/>
<wire x1="137.16" y1="187.96" x2="248.92" y2="187.96" width="0.1524" layer="91"/>
<wire x1="248.92" y1="187.96" x2="297.18" y2="187.96" width="0.1524" layer="91"/>
<wire x1="297.18" y1="187.96" x2="297.18" y2="177.8" width="0.1524" layer="91"/>
<wire x1="279.4" y1="172.72" x2="281.94" y2="172.72" width="0.1524" layer="91"/>
<wire x1="281.94" y1="172.72" x2="281.94" y2="175.26" width="0.1524" layer="91"/>
<wire x1="281.94" y1="175.26" x2="281.94" y2="177.8" width="0.1524" layer="91"/>
<wire x1="281.94" y1="177.8" x2="297.18" y2="177.8" width="0.1524" layer="91"/>
<wire x1="279.4" y1="177.8" x2="281.94" y2="177.8" width="0.1524" layer="91"/>
<junction x="281.94" y="177.8"/>
<wire x1="279.4" y1="175.26" x2="281.94" y2="175.26" width="0.1524" layer="91"/>
<junction x="281.94" y="175.26"/>
<label x="284.48" y="177.8" size="1.778" layer="95"/>
<pinref part="J2" gate="G$1" pin="1"/>
<pinref part="J2" gate="G$1" pin="3"/>
<pinref part="J2" gate="G$1" pin="5"/>
<wire x1="248.92" y1="177.8" x2="248.92" y2="187.96" width="0.1524" layer="91"/>
<junction x="248.92" y="187.96"/>
<wire x1="137.16" y1="180.34" x2="137.16" y2="187.96" width="0.1524" layer="91"/>
<junction x="137.16" y="187.96"/>
</segment>
</net>
<net name="PWR0" class="0">
<segment>
<wire x1="279.4" y1="142.24" x2="299.72" y2="142.24" width="0.1524" layer="91"/>
<label x="284.48" y="142.24" size="1.778" layer="95"/>
<pinref part="J2" gate="G$1" pin="29"/>
</segment>
<segment>
<wire x1="101.6" y1="144.78" x2="83.82" y2="144.78" width="0.1524" layer="91"/>
<label x="83.82" y="144.78" size="1.778" layer="95"/>
<pinref part="J1" gate="G$1" pin="11"/>
</segment>
</net>
<net name="PWR1" class="0">
<segment>
<wire x1="279.4" y1="139.7" x2="299.72" y2="139.7" width="0.1524" layer="91"/>
<label x="284.48" y="139.7" size="1.778" layer="95"/>
<pinref part="J2" gate="G$1" pin="31"/>
</segment>
<segment>
<wire x1="101.6" y1="142.24" x2="83.82" y2="142.24" width="0.1524" layer="91"/>
<label x="83.82" y="142.24" size="1.778" layer="95"/>
<pinref part="J1" gate="G$1" pin="9"/>
</segment>
</net>
<net name="PWR2" class="0">
<segment>
<wire x1="279.4" y1="137.16" x2="299.72" y2="137.16" width="0.1524" layer="91"/>
<label x="284.48" y="137.16" size="1.778" layer="95"/>
<pinref part="J2" gate="G$1" pin="33"/>
</segment>
<segment>
<wire x1="101.6" y1="139.7" x2="83.82" y2="139.7" width="0.1524" layer="91"/>
<label x="83.82" y="139.7" size="1.778" layer="95"/>
<pinref part="J1" gate="G$1" pin="7"/>
</segment>
</net>
<net name="COL05" class="0">
<segment>
<wire x1="264.16" y1="139.7" x2="241.3" y2="139.7" width="0.1524" layer="91"/>
<label x="243.84" y="139.7" size="1.778" layer="95"/>
<pinref part="J2" gate="G$1" pin="32"/>
</segment>
</net>
<net name="COL04" class="0">
<segment>
<wire x1="264.16" y1="142.24" x2="241.3" y2="142.24" width="0.1524" layer="91"/>
<label x="243.84" y="142.24" size="1.778" layer="95"/>
<pinref part="J2" gate="G$1" pin="30"/>
</segment>
</net>
<net name="COL03" class="0">
<segment>
<wire x1="264.16" y1="144.78" x2="241.3" y2="144.78" width="0.1524" layer="91"/>
<label x="243.84" y="144.78" size="1.778" layer="95"/>
<pinref part="J2" gate="G$1" pin="28"/>
</segment>
</net>
<net name="COL02" class="0">
<segment>
<wire x1="264.16" y1="147.32" x2="241.3" y2="147.32" width="0.1524" layer="91"/>
<label x="243.84" y="147.32" size="1.778" layer="95"/>
<pinref part="J2" gate="G$1" pin="26"/>
</segment>
</net>
<net name="COL01" class="0">
<segment>
<wire x1="264.16" y1="152.4" x2="241.3" y2="152.4" width="0.1524" layer="91"/>
<label x="243.84" y="152.4" size="1.778" layer="95"/>
<pinref part="J2" gate="G$1" pin="22"/>
</segment>
<segment>
<wire x1="101.6" y1="147.32" x2="83.82" y2="147.32" width="0.1524" layer="91"/>
<label x="83.82" y="147.32" size="1.778" layer="95"/>
<pinref part="J1" gate="G$1" pin="13"/>
</segment>
</net>
<net name="COL00" class="0">
<segment>
<wire x1="264.16" y1="154.94" x2="241.3" y2="154.94" width="0.1524" layer="91"/>
<label x="243.84" y="154.94" size="1.778" layer="95"/>
<pinref part="J2" gate="G$1" pin="20"/>
</segment>
<segment>
<wire x1="101.6" y1="149.86" x2="83.82" y2="149.86" width="0.1524" layer="91"/>
<label x="83.82" y="149.86" size="1.778" layer="95"/>
<pinref part="J1" gate="G$1" pin="15"/>
</segment>
</net>
<net name="COL06" class="0">
<segment>
<wire x1="279.4" y1="147.32" x2="299.72" y2="147.32" width="0.1524" layer="91"/>
<label x="284.48" y="147.32" size="1.778" layer="95"/>
<pinref part="J2" gate="G$1" pin="25"/>
</segment>
</net>
<net name="COL07" class="0">
<segment>
<wire x1="279.4" y1="144.78" x2="299.72" y2="144.78" width="0.1524" layer="91"/>
<label x="284.48" y="144.78" size="1.778" layer="95"/>
<pinref part="J2" gate="G$1" pin="27"/>
</segment>
</net>
<net name="ROW0" class="0">
<segment>
<wire x1="101.6" y1="170.18" x2="83.82" y2="170.18" width="0.1524" layer="91"/>
<label x="83.82" y="170.18" size="1.778" layer="95"/>
<pinref part="J1" gate="G$1" pin="31"/>
</segment>
<segment>
<wire x1="279.4" y1="167.64" x2="299.72" y2="167.64" width="0.1524" layer="91"/>
<label x="284.48" y="167.64" size="1.778" layer="95"/>
<pinref part="J2" gate="G$1" pin="9"/>
</segment>
</net>
<net name="ROW1" class="0">
<segment>
<wire x1="101.6" y1="167.64" x2="83.82" y2="167.64" width="0.1524" layer="91"/>
<label x="83.82" y="167.64" size="1.778" layer="95"/>
<pinref part="J1" gate="G$1" pin="29"/>
</segment>
<segment>
<wire x1="279.4" y1="165.1" x2="299.72" y2="165.1" width="0.1524" layer="91"/>
<label x="284.48" y="165.1" size="1.778" layer="95"/>
<pinref part="J2" gate="G$1" pin="11"/>
</segment>
</net>
<net name="ROW2" class="0">
<segment>
<wire x1="101.6" y1="165.1" x2="83.82" y2="165.1" width="0.1524" layer="91"/>
<label x="83.82" y="165.1" size="1.778" layer="95"/>
<pinref part="J1" gate="G$1" pin="27"/>
</segment>
<segment>
<wire x1="279.4" y1="162.56" x2="299.72" y2="162.56" width="0.1524" layer="91"/>
<label x="284.48" y="162.56" size="1.778" layer="95"/>
<pinref part="J2" gate="G$1" pin="13"/>
</segment>
</net>
<net name="SPARE" class="0">
<segment>
<wire x1="101.6" y1="162.56" x2="83.82" y2="162.56" width="0.1524" layer="91"/>
<label x="83.82" y="162.56" size="1.778" layer="95"/>
<pinref part="J1" gate="G$1" pin="25"/>
</segment>
<segment>
<wire x1="279.4" y1="160.02" x2="299.72" y2="160.02" width="0.1524" layer="91"/>
<label x="284.48" y="160.02" size="1.778" layer="95"/>
<pinref part="J2" gate="G$1" pin="15"/>
</segment>
</net>
<net name="COL12" class="0">
<segment>
<wire x1="101.6" y1="160.02" x2="83.82" y2="160.02" width="0.1524" layer="91"/>
<label x="83.82" y="160.02" size="1.778" layer="95"/>
<pinref part="J1" gate="G$1" pin="23"/>
</segment>
<segment>
<wire x1="279.4" y1="157.48" x2="299.72" y2="157.48" width="0.1524" layer="91"/>
<label x="284.48" y="157.48" size="1.778" layer="95"/>
<pinref part="J2" gate="G$1" pin="17"/>
</segment>
</net>
<net name="COL13" class="0">
<segment>
<wire x1="101.6" y1="157.48" x2="83.82" y2="157.48" width="0.1524" layer="91"/>
<label x="83.82" y="157.48" size="1.778" layer="95"/>
<pinref part="J1" gate="G$1" pin="21"/>
</segment>
<segment>
<wire x1="279.4" y1="154.94" x2="299.72" y2="154.94" width="0.1524" layer="91"/>
<label x="284.48" y="154.94" size="1.778" layer="95"/>
<pinref part="J2" gate="G$1" pin="19"/>
</segment>
</net>
<net name="COL10" class="0">
<segment>
<wire x1="101.6" y1="154.94" x2="83.82" y2="154.94" width="0.1524" layer="91"/>
<label x="83.82" y="154.94" size="1.778" layer="95"/>
<pinref part="J1" gate="G$1" pin="19"/>
</segment>
<segment>
<wire x1="279.4" y1="152.4" x2="299.72" y2="152.4" width="0.1524" layer="91"/>
<label x="284.48" y="152.4" size="1.778" layer="95"/>
<pinref part="J2" gate="G$1" pin="21"/>
</segment>
</net>
<net name="COL11" class="0">
<segment>
<wire x1="101.6" y1="152.4" x2="83.82" y2="152.4" width="0.1524" layer="91"/>
<label x="83.82" y="152.4" size="1.778" layer="95"/>
<pinref part="J1" gate="G$1" pin="17"/>
</segment>
<segment>
<wire x1="279.4" y1="149.86" x2="299.72" y2="149.86" width="0.1524" layer="91"/>
<label x="284.48" y="149.86" size="1.778" layer="95"/>
<pinref part="J2" gate="G$1" pin="23"/>
</segment>
</net>
<net name="COL08" class="0">
<segment>
<wire x1="116.84" y1="144.78" x2="132.08" y2="144.78" width="0.1524" layer="91"/>
<label x="121.92" y="144.78" size="1.778" layer="95"/>
<pinref part="J1" gate="G$1" pin="12"/>
</segment>
<segment>
<wire x1="264.16" y1="137.16" x2="241.3" y2="137.16" width="0.1524" layer="91"/>
<label x="243.84" y="137.16" size="1.778" layer="95"/>
<pinref part="J2" gate="G$1" pin="34"/>
</segment>
</net>
<net name="COL09" class="0">
<segment>
<wire x1="116.84" y1="139.7" x2="132.08" y2="139.7" width="0.1524" layer="91"/>
<label x="121.92" y="139.7" size="1.778" layer="95"/>
<pinref part="J1" gate="G$1" pin="8"/>
</segment>
<segment>
<wire x1="264.16" y1="134.62" x2="241.3" y2="134.62" width="0.1524" layer="91"/>
<label x="243.84" y="134.62" size="1.778" layer="95"/>
<pinref part="J2" gate="G$1" pin="36"/>
</segment>
</net>
</nets>
</sheet>
</sheets>
</schematic>
</drawing>
</eagle>
